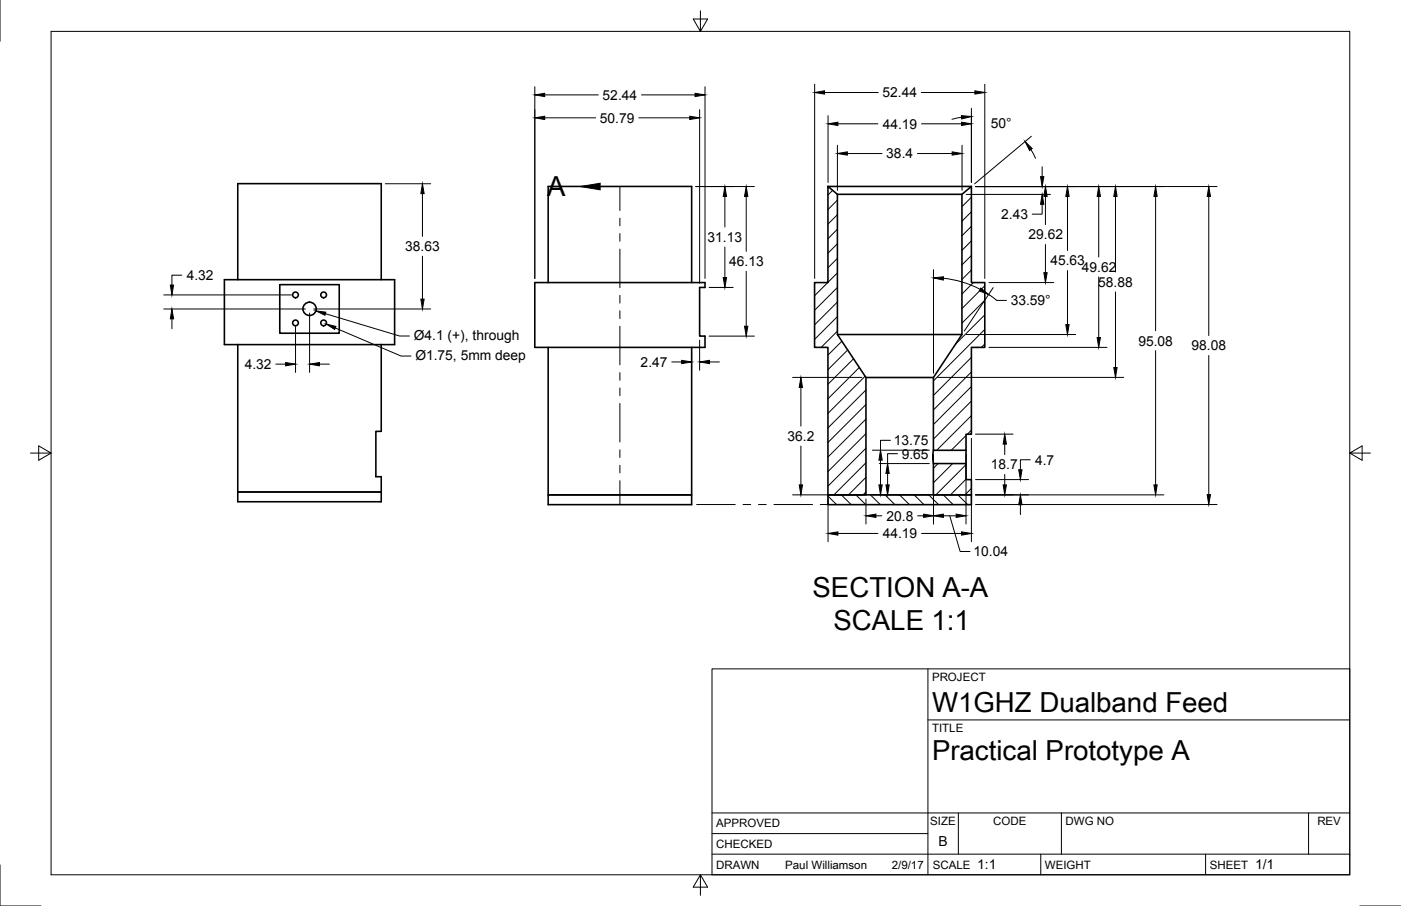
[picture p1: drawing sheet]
<svg xmlns="http://www.w3.org/2000/svg" width="432mm" height="279mm" viewBox="0 0 432 279" stroke-linecap="round" stroke-linejoin="round" font-family="sans-serif">
<!-- layer: Visible -->
<g fill="none" stroke="#000" stroke-width=".49">
<path d="M255.2 57.5l2.9 2.4v43.3l8.8 13.2v36.2h-11.7v-45.5h-4.1v-20h4.1zM255.2 57.5h44.2v29.6h4.1v20h-4.1v26.8h-1.7v5h-10v-22.5l8.8-13.2v-43.3l2.9-2.4M258.1 59.9h38.4M69.2 86.2h52.4v20.1h-52.4zM73.3 86.2v-29.6h44.2v29.6M86.2 87.8h18.4v15h-18.4zM164.8 87.1h52.5v1.5h-1.7v15.1h1.7v3.4h-52.5zM168.9 87.1v-29.6h44.3v29.6M73.3 106.3v45.4h44.2v-4.7h-1.7v-14h1.7v-26.7M168.9 107.1v45.5h44.3v-45.5M258.1 103.2h38.4M266.9 116.4h20.8"/>
<path d="M287.7 138.9l-.2 1.3 .2 2.8M297.7 138.9v4.1M73.3 151.7h44.2v3h-44.2zM168.9 152.6h44.3v3h-44.3zM255.2 152.6h44.2v3h-44.2zM287.7 143h10v4.9h1.7v4.7h-11.7z"/>
<circle cx="91.1" cy="99.6" r=".88"/>
<circle cx="91.1" cy="90.9" r=".88"/>
<circle cx="95.4" cy="95.2" r="2.05"/>
<circle cx="99.7" cy="90.9" r=".88"/>
<circle cx="99.7" cy="99.6" r=".88"/>
</g>
<!-- layer: Border -->
<path d="M0 .1v12.6M15.7 9.7h400.3v260.1h-400.3zM215.9 3.3v6.4l-2.2-3.8h4.4l-2.2 3.8M9.4 139.7h6.3l-3.8-2.2v4.4l3.8-2.2M416 139.7l3.8 2.2v-4.4l-3.8 2.2h6.4M0 266.7v12.7h12.7M215.9 269.8l2.2 3.8h-4.4l2.2-3.8v6.3M419.1 279.4h12.7" fill="none" stroke="#000" stroke-width=".31"/>
<!-- layer: Titleblock -->
<path d="M219.4 206.3h196.6v63.5h-196.6zM286 206.3v63.5M286 222h130M219.4 257.1h66.6M219.4 250.7h196.6M295.4 250.7v12.7M327.1 250.7v12.7M403.3 250.7v12.7M219.4 263.4h196.6M320.8 263.4v6.4M371.6 263.4v6.4" fill="none" stroke="#000" stroke-width=".31"/>
<!-- layer: Hatching -->
<g fill="none" stroke="#000" stroke-width=".31">
<path d="M256.6 58.7l-1.4 1.4M258.1 61.7l-2.9 2.9M258.1 66.2l-2.9 2.9M258.1 70.7l-2.9 2.9M258.1 75.2l-2.9 2.9M258.1 79.7l-2.9 2.9M299.4 60.8l-2.9 2.9M299.4 65.3l-2.9 2.9M299.4 69.8l-2.9 2.9M299.4 74.3l-2.9 2.9M299.4 78.8l-2.9 2.9M255.1 87.1l-4 4.1"/>
<path d="M258.1 84.2l-2.9 2.8M258.1 88.6l-7 7.1M258.1 93.1l-7 7M258.1 97.6l-7 7M299.4 83.3l-2.9 2.9M300 87.1l-3.5 3.5M303.5 88.1l-7 7M303.5 92.6l-7 7M303.5 97.1l-8.9 9M258.1 102.1l-5 5M259.5 105.2l-4.3 4.3M261.3 107.9l-6.1 6.1"/>
<path d="M263.1 110.6l-7.9 7.9M264.9 113.3l-9.7 9.7M266.6 116l-11.4 11.5M299.4 110.2l-11.7 11.7M299.4 114.7l-11.7 11.7M299.4 119.2l-11.7 11.7M303.5 101.6l-15.8 15.8M303.5 106.1l-1 1M266.9 120.3l-11.7 11.6M266.9 124.8l-11.7 11.6M266.9 129.2l-11.7 11.7M266.9 133.7l-11.7 11.7"/>
<path d="M266.9 138.2l-11.7 11.7M297.7 134.3l-4.5 4.5M297.7 138.8h.1M299.4 123.7l-11.7 11.7M299.4 128.2l-10.7 10.6M299.4 132.7l-1.2 1.2M255.2 153l2.6 2.6M259.3 152.6l3 3M263.8 152.6l3 3M266.9 142.7l-9.9 9.9M266.9 147.2l-5.4 5.4M266.9 151.7l-.9 .9"/>
<path d="M268.3 152.6l3 3M272.8 152.6l3 3M277.3 152.6l3 3M281.7 152.6l3.1 3M286.2 152.6l3 3M289.1 143l-1.4 1.4M290.7 152.6l3 3M293.6 143l-5.9 5.9M295.2 152.6l3 3M297.7 143.3l-9.2 9.3M297.7 147.8l-4.8 4.8M299.4 150.6l-2 2"/>
</g>
<!-- layer: Annotations -->
<g fill="none" stroke="#000" stroke-width=".31">
<path d="M185 57.5h6.1v7.4M191.1 67.3v2.3M191.1 72v2.4M191.1 76.8v11.9M191.1 91.1v2.4M191.1 95.8v2.4M191.1 100.6v11.9M191.1 114.9v2.4M191.1 119.6v2.4M191.1 124.4v11.9M191.1 138.7v2.4M191.1 148.2v7.4h11.7"/>
<path d="M191.1 143.5v2.3M205.2 155.6h2.4M209.9 155.6h2.4M214.7 155.6h11.9M229 155.6h2.4M233.8 155.6h2.3M238.5 155.6h11.9M252.8 155.6h2.4M257.6 155.6h2.3M262.3 155.6h11.8"/>
</g>
<path d="M178.9 57.5l6.1-1v2z" fill="#000" stroke="#000" stroke-width=".31"/>
<!-- layer: Dimensions -->
<g fill="none" stroke="#000" stroke-width=".31">
<path d="M164.8 26.7v59.2M167.9 29.3h16.5M167.9 36.3h15.7M196.9 36.3h15.7M197.7 29.3h16.5M215.6 33.8v53.6M217.3 26.7v59.2M251.1 26v59.9M254.1 28.5h16.6M255.2 35.7v20.6M258.3 38.2h12.3M283.9 28.5h16.6"/>
<path d="M284 38.2h12.4M296.4 36.2l-3 .6M299.4 33.4v22.9M303.5 26v59.9M118.8 56.7h14M130.2 59.7v13.2M214.4 57.5h18.1M258.1 44.8v13.9M261.1 47.3h10.7M282.8 47.3h10.7M296.5 44.8v13.9M297.8 60h26"/>
<path d="M300.7 57.5h74.4M317.7 46.1l1.5 2.7M317.9 42l-17.5 14.7M321.2 51.4v3.1M130.2 79v13.2M223.4 60.6v9.4M223.4 76.2v9.4M230 60.6v16.9M321.2 63v3h-3M322.2 60.6v8.7M322.2 75.4v8.7M329 60.6v16.7"/>
<path d="M338.6 60.6v18.7M343.8 60.6v23.3M356.2 60.6v41.4M372.6 60.6v42.9M50.5 95.3h43.6M50.5 91h39.3M53 98.3v3.1M56 84.9h-3v3M95.4 96.6v18.2M96.7 95.3h36.1M100.3 96.7l22.9 6.9h3M218.6 88.6h7.4"/>
<path d="M230 83.7v16.9M287.7 83.2v31.9M290.8 85.8a30.7 30.7 0 0 1 11.3 3.4M304.7 90.8l2.5 1.8M304.8 87.1h20M306.1 88.7l-8.9 13.4M307.1 92.6h3.1M329 83.4v16.7M338.6 85.4v18.7M343.8 90v23.3M85 112.3h3M91.1 100.9v13.9"/>
<path d="M98.5 112.3h3M103.3 101.1l20.3 8.7h3.1M207.1 111.6h3M213.1 108.4v5.8M215.6 104.9v9.3M218.6 103.7h13.9M218.7 111.6h3M244.3 116.4h21.3M246.8 119.5v11.9M289 116.4h57.3M297.8 103.2h33.7M304.8 107.1h36.4"/>
<path d="M356.2 108.1v41.4M372.6 109.6v42.9M246.8 137.6v11.9M268.9 138.8h17.5M274.5 135.8h-3.1v3M276.6 139.9h-3v3.1M299.4 135.2v31.9M300.7 133.9h11.5M309.7 137v3.2M244.3 152.6h21.3M255.2 153.9v13.2M266.9 153.9v7.7"/>
<path d="M268.9 152.6h17.5M270 159.1h1.8M271 143h15.4M271.4 141.9v7.6M273.6 146v3.5M282.8 159.1h1.9M287.7 140.1v21.5M290.8 159.1h3.9M292.7 159.1l3.2 11h3.1M297.7 140.1v21.5M300.7 152.6h58M300.7 155.6h74.4"/>
<path d="M300.7 147.9h16.3M309.7 146.3v3.2M314.5 155.7v3M317.5 141.8h-3v3.1M258.3 164.5h12.3M284 164.5h12.4"/>
</g>
<g fill="#000" stroke="#000" stroke-width=".31">
<path d="M164.8 29.3l3.1-.5v1zM164.8 36.3l3.1-.5v1.1zM212.6 35.8l3 .5-3 .6zM214.2 28.8l3.1 .5-3.1 .5zM251.1 28.5l3-.5v1zM255.2 38.2l3.1-.5v1zM296.3 35.7l3.1 .2-3 .8zM296.4 37.7l3 .5-3 .5zM300.5 28l3 .5-3 .5zM130.2 56.7l.5 3h-1zM258.1 47.3l3-.5v1zM293.5 46.8l3 .5-3 .5z"/>
<path d="M315.9 43.7l2.2 2.1-.8 .6zM320.7 54.5h1l-.5 3zM223.4 57.5l.5 3.1h-1zM230 57.5l.5 3.1h-1zM321.2 60l.5 3h-1zM322.2 57.5l.5 3.1h-1zM329 57.5l.5 3.1h-1zM338.6 57.5l.6 3.1h-1.1zM343.8 57.5l.5 3.1h-1zM356.2 57.5l.5 3.1h-1.1zM372.6 57.5l.5 3.1h-1zM53 95.3l.5 3h-1z"/>
<path d="M52.5 87.9h1l-.5 3.1zM97.4 95.9l3 .4-.2 .9zM129.7 92.2h1l-.5 3.1zM222.9 85.6h1l-.5 3zM287.7 85.7l3.1-.3-.1 1zM302.3 88.8l2.4 2-2.9-1.1zM321.7 84.1h1l-.5 3zM88 111.8l3.1 .5-3.1 .5zM95.4 112.3l3.1-.5v1zM100.5 99.9l3 .8-.4 .9zM210.1 111.1l3 .5-3 .5zM215.6 111.6l3.1-.5v1z"/>
<path d="M229.5 100.6h1l-.5 3.1zM246.8 116.4l.5 3.1h-1zM328.5 100.1h1l-.5 3.1zM338.1 104.1h1.1l-.6 3zM343.3 113.3h1l-.5 3.1zM309.7 133.9l.5 3.1h-1zM246.3 149.5h1l-.5 3.1zM266.9 159.1l3.1-.6v1.1zM270.9 149.5h1l-.5 3.1zM271.4 138.8l.5 3.1h-1zM273 149.5h1.1l-.5 3.1zM273.6 143l.5 3h-1.1z"/>
<path d="M284.7 158.5l3 .6-3 .5zM287.7 159.1l3.1-.6v1.1zM294.7 158.5l3 .6-3 .5zM309.2 149.5h1l-.5 3.1zM314.5 152.6l.5 3.1h-1zM314 144.9h1l-.5 3zM355.6 149.5h1.1l-.5 3.1zM372.1 152.5h1l-.5 3.1zM255.2 164.5l3.1-.5v1zM296.4 164l3 .5-3 .5z"/>
</g>
<g font-size="8.5">
<text x="168.6" y="60.6">A</text>
<text x="250.4" y="184">SECTION A-A</text>
<text x="256.9" y="194.3">SCALE 1:1</text>
<text x="287.3" y="219.5">W1GHZ Dualband Feed</text>
<text x="287.3" y="234.5">Practical Prototype A</text>
</g>
<g font-size="4.3">
<text x="185.7" y="30.8">52.44</text>
<text x="272" y="30">52.44</text>
<text x="184.9" y="37.8">50.79</text>
<text x="272.1" y="39.7">44.19</text>
<text x="305.3" y="39.5">50°</text>
<text x="273.2" y="48.8">38.4</text>
<text x="308.6" y="67.6">2.43</text>
<text x="124.9" y="77.5">38.63</text>
<text x="218.1" y="74.6">31.13</text>
<text x="317" y="73.8">29.62</text>
<text x="224.7" y="82.1">46.13</text>
<text x="323.8" y="81.9">45.63</text>
<text x="333.4" y="83.9">49.62</text>
<text x="57.5" y="86.4">4.32</text>
<text x="338.5" y="88.5">58.88</text>
<text x="311.5" y="94.2">33.59°</text>
<text x="127.6" y="104.7">Ø4.1 (+), through</text>
<text x="350.8" y="106.6">95.08</text>
<text x="75.4" y="113.8">4.32</text>
<text x="128" y="110.9">Ø1.75, 5mm deep</text>
<text x="197.5" y="113.2">2.47</text>
<text x="367.2" y="108.1">98.08</text>
<text x="242.7" y="136">36.2</text>
<text x="275.5" y="137.3">13.75</text>
<text x="277.9" y="141.4">9.65</text>
<text x="319" y="143.3">4.7</text>
<text x="305.4" y="144.7">18.7</text>
<text x="273.2" y="160.5">20.8</text>
<text x="272.1" y="166">44.19</text>
<text x="300" y="171.6">10.04</text>
<text x="289.2" y="261">B</text>
<text x="301.2" y="268.1">1:1</text>
<text x="386.8" y="268.1">1/1</text>
</g>
<g font-size="3.5">
<text x="287.3" y="210.1">PROJECT</text>
<text x="287.3" y="225.8">TITLE</text>
<text x="220.7" y="255.2">APPROVED</text>
<text x="286.7" y="254.5">SIZE</text>
<text x="306.1" y="254.5">CODE</text>
<text x="328.4" y="254.5">DWG NO</text>
<text x="406" y="254.5">REV</text>
<text x="220.7" y="261.5">CHECKED</text>
<text x="220.7" y="267.9">DRAWN</text>
<text x="242" y="267.9">Paul Williamson</text>
<text x="274.9" y="267.9">2/9/17</text>
<text x="287.5" y="267.9">SCALE</text>
<text x="322" y="267.9">WEIGHT</text>
<text x="372.8" y="267.9">SHEET</text>
</g>
</svg>
